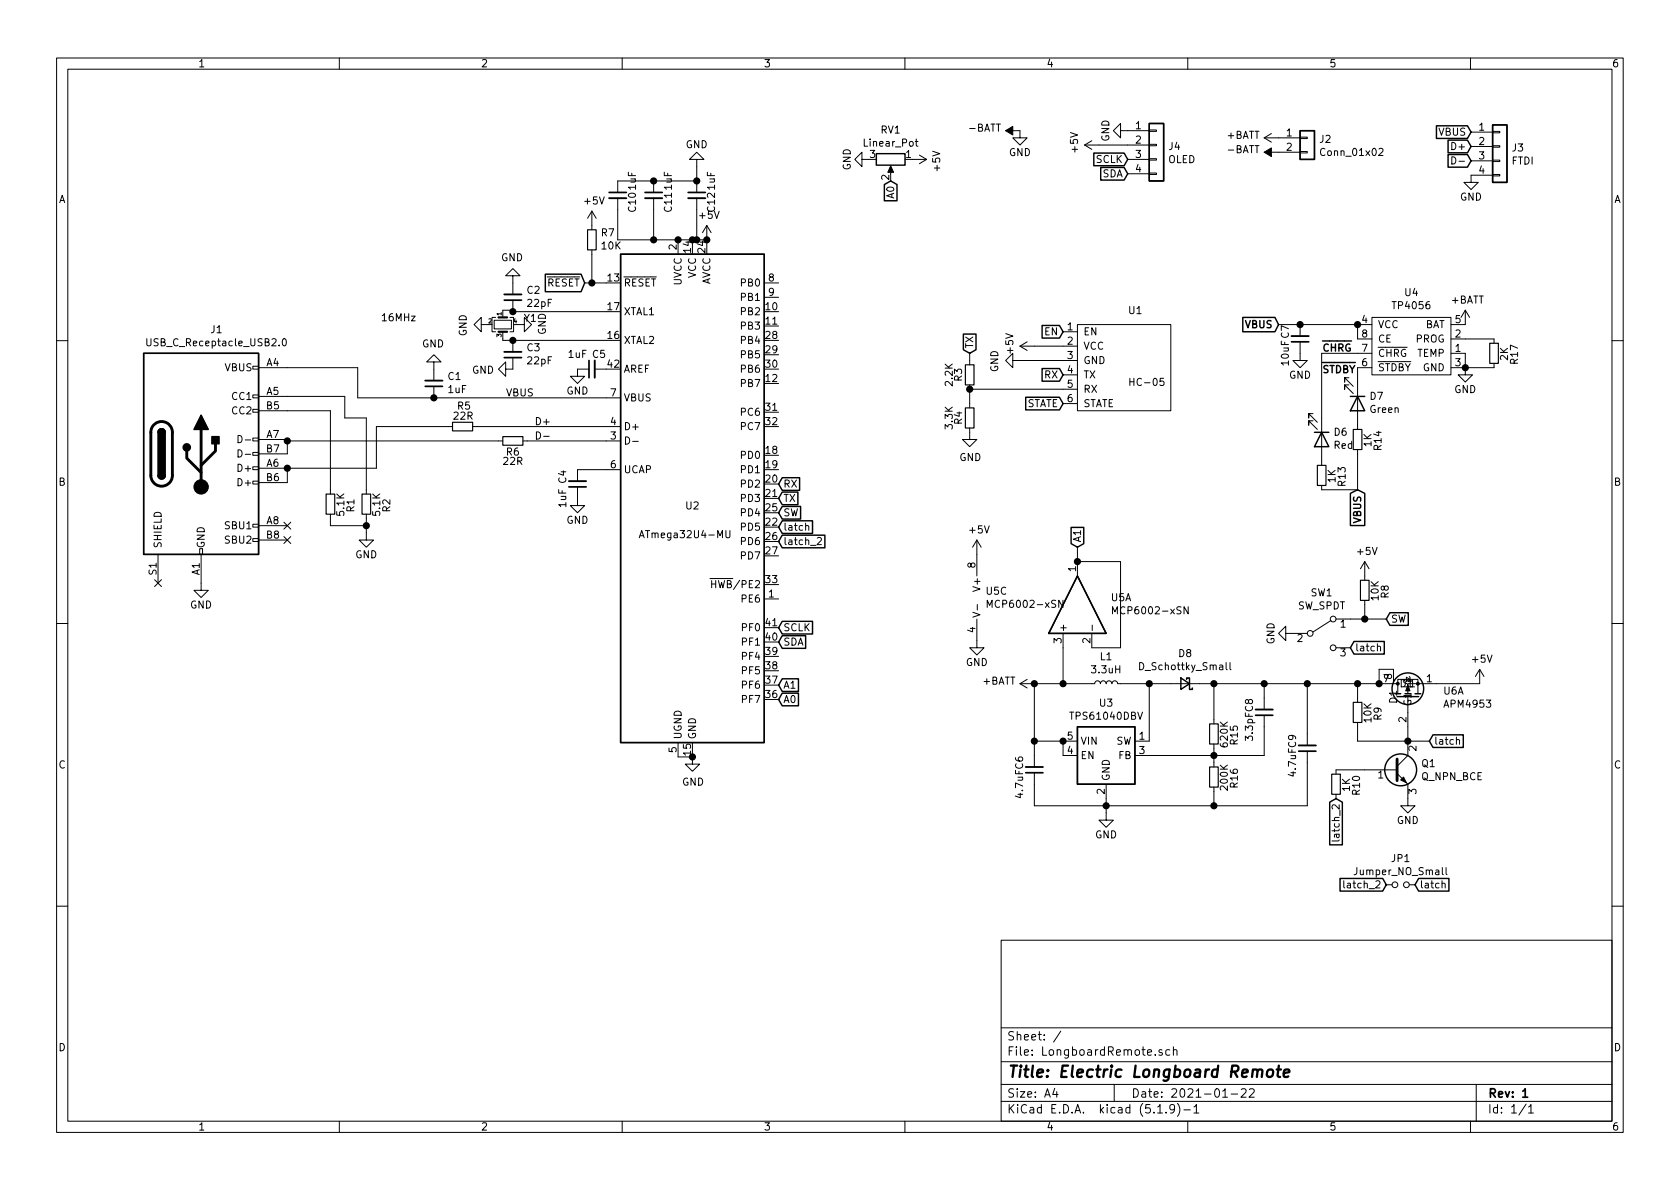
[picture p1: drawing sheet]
EESchema Schematic File Version 4
EELAYER 30 0
EELAYER END
$Descr A4 11693 8268
encoding utf-8
Sheet 1 1
Title "Electric Longboard Remote"
Date "2021-01-22"
Rev "1"
Comp ""
Comment1 ""
Comment2 ""
Comment3 ""
Comment4 ""
$EndDescr
$Comp
L MCU_Microchip_ATmega:ATmega32U4-MU U2
U 1 1
P 4820 3460
F 0 "U2" H 4820 3410 50  0000 C CNN
F 1 "ATmega32U4-MU" H 4770 3210 50  0000 C CNN
F 2 "Package_QFP:TQFP-44-1EP_10x10mm_P0.8mm_EP4.5x4.5mm" H 4820 3460 50  0001 C CIN
F 3 "http://ww1.microchip.com/downloads/en/DeviceDoc/Atmel-7766-8-bit-AVR-ATmega16U4-32U4_Datasheet.pdf" H 4820 3460 50  0001 C CNN
F 4 "C44854" H 4820 3460 50  0001 C CNN "LCSC"
	1    4820 3460
	1    0    0    -1  
$EndComp
Text GLabel 4070 1960 0    50   Input ~ 0
~RESET
Wire Wire Line
	3570 2360 4220 2360
Wire Wire Line
	3570 2160 4220 2160
$Comp
L Device:C_Small C3
U 1 1
P 3570 2460
F 0 "C3" H 3478 2414 50  0000 R CNN
F 1 "22pF" H 3478 2505 50  0000 R CNN
F 2 "Capacitor_SMD:C_0603_1608Metric" H 3570 2460 50  0001 C CNN
F 3 "~" H 3570 2460 50  0001 C CNN
F 4 "C1653" H 3570 2460 50  0001 C CNN "LCSC"
	1    3570 2460
	-1   0    0    1   
$EndComp
$Comp
L Device:C_Small C2
U 1 1
P 3570 2060
F 0 "C2" H 3478 2014 50  0000 R CNN
F 1 "22pF" H 3478 2105 50  0000 R CNN
F 2 "Capacitor_SMD:C_0603_1608Metric" H 3570 2060 50  0001 C CNN
F 3 "~" H 3570 2060 50  0001 C CNN
F 4 "C1653" H 3570 2060 50  0001 C CNN "LCSC"
	1    3570 2060
	-1   0    0    1   
$EndComp
$Comp
L power:GND #PWR0101
U 1 1
P 3570 2560
F 0 "#PWR0101" H 3570 2310 50  0001 C CNN
F 1 "GND" V 3575 2432 50  0000 R CNN
F 2 "" H 3570 2560 50  0001 C CNN
F 3 "" H 3570 2560 50  0001 C CNN
	1    3570 2560
	0    1    1    0   
$EndComp
$Comp
L power:GND #PWR0102
U 1 1
P 3570 1960
F 0 "#PWR0102" H 3570 1710 50  0001 C CNN
F 1 "GND" H 3575 1787 50  0000 C CNN
F 2 "" H 3570 1960 50  0001 C CNN
F 3 "" H 3570 1960 50  0001 C CNN
	1    3570 1960
	-1   0    0    1   
$EndComp
Wire Wire Line
	4220 1960 4120 1960
$Comp
L Device:R_Small R7
U 1 1
P 4120 1660
F 0 "R7" H 4061 1614 50  0000 R CNN
F 1 "10K" H 4061 1705 50  0000 R CNN
F 2 "Resistor_SMD:R_0603_1608Metric" H 4120 1660 50  0001 C CNN
F 3 "https://datasheet.lcsc.com/szlcsc/Uniroyal-Elec-0603WAF1002T5E_C25804.pdf" H 4120 1660 50  0001 C CNN
F 4 "C25804" H 4120 1660 50  0001 C CNN "LCSC"
	1    4120 1660
	-1   0    0    1   
$EndComp
Wire Wire Line
	4120 1760 4120 1960
Connection ~ 4120 1960
Wire Wire Line
	4120 1960 4070 1960
$Comp
L power:+5V #PWR0103
U 1 1
P 4120 1560
F 0 "#PWR0103" H 4120 1410 50  0001 C CNN
F 1 "+5V" H 4135 1733 50  0000 C CNN
F 2 "" H 4120 1560 50  0001 C CNN
F 3 "" H 4120 1560 50  0001 C CNN
	1    4120 1560
	1    0    0    -1  
$EndComp
$Comp
L power:+5V #PWR0104
U 1 1
P 4920 1660
F 0 "#PWR0104" H 4920 1510 50  0001 C CNN
F 1 "+5V" H 4935 1833 50  0000 C CNN
F 2 "" H 4920 1660 50  0001 C CNN
F 3 "" H 4920 1660 50  0001 C CNN
	1    4920 1660
	1    0    0    -1  
$EndComp
Wire Wire Line
	4720 1660 4820 1660
Connection ~ 4920 1660
Connection ~ 4820 1660
$Comp
L power:GND #PWR0105
U 1 1
P 4820 5260
F 0 "#PWR0105" H 4820 5010 50  0001 C CNN
F 1 "GND" H 4825 5087 50  0000 C CNN
F 2 "" H 4820 5260 50  0001 C CNN
F 3 "" H 4820 5260 50  0001 C CNN
	1    4820 5260
	1    0    0    -1  
$EndComp
Wire Wire Line
	4720 5260 4820 5260
Connection ~ 4820 5260
$Comp
L Device:C_Small C5
U 1 1
P 4120 2560
F 0 "C5" V 4220 2510 50  0000 C CNN
F 1 "1uF" V 4220 2660 50  0000 C CNN
F 2 "Capacitor_SMD:C_0603_1608Metric" H 4120 2560 50  0001 C CNN
F 3 "~" H 4120 2560 50  0001 C CNN
F 4 "C15849" H 4120 2560 50  0001 C CNN "LCSC"
	1    4120 2560
	0    -1   -1   0   
$EndComp
$Comp
L power:GND #PWR0106
U 1 1
P 4020 2560
F 0 "#PWR0106" H 4020 2310 50  0001 C CNN
F 1 "GND" H 4020 2410 50  0000 C CNN
F 2 "" H 4020 2560 50  0001 C CNN
F 3 "" H 4020 2560 50  0001 C CNN
	1    4020 2560
	1    0    0    -1  
$EndComp
$Comp
L Device:R_Small R5
U 1 1
P 3220 2960
F 0 "R5" V 3360 2950 50  0000 C CNN
F 1 "22R" V 3290 2955 50  0000 C CNN
F 2 "Resistor_SMD:R_0603_1608Metric" H 3220 2960 50  0001 C CNN
F 3 "https://datasheet.lcsc.com/szlcsc/Uniroyal-Elec-0603WAF220JT5E_C23345.pdf" H 3220 2960 50  0001 C CNN
F 4 "C23345" H 3220 2960 50  0001 C CNN "LCSC"
	1    3220 2960
	0    -1   -1   0   
$EndComp
$Comp
L Device:R_Small R6
U 1 1
P 3570 3060
F 0 "R6" V 3645 3060 50  0000 C CNN
F 1 "22R" V 3710 3060 50  0000 C CNN
F 2 "Resistor_SMD:R_0603_1608Metric" H 3570 3060 50  0001 C CNN
F 3 "https://datasheet.lcsc.com/szlcsc/Uniroyal-Elec-0603WAF220JT5E_C23345.pdf" H 3570 3060 50  0001 C CNN
F 4 "C23345" H 3570 3060 50  0001 C CNN "LCSC"
	1    3570 3060
	0    1    1    0   
$EndComp
Wire Wire Line
	3670 3060 4220 3060
Wire Wire Line
	3320 2960 4220 2960
$Comp
L Device:C_Small C4
U 1 1
P 4020 3360
F 0 "C4" V 4120 3310 50  0000 C CNN
F 1 "1uF" V 4120 3460 50  0000 C CNN
F 2 "Capacitor_SMD:C_0603_1608Metric" H 4020 3360 50  0001 C CNN
F 3 "~" H 4020 3360 50  0001 C CNN
F 4 "C15849" H 4020 3360 50  0001 C CNN "LCSC"
	1    4020 3360
	-1   0    0    1   
$EndComp
$Comp
L power:GND #PWR0107
U 1 1
P 4020 3460
F 0 "#PWR0107" H 4020 3210 50  0001 C CNN
F 1 "GND" H 4020 3310 50  0000 C CNN
F 2 "" H 4020 3460 50  0001 C CNN
F 3 "" H 4020 3460 50  0001 C CNN
	1    4020 3460
	1    0    0    -1  
$EndComp
Wire Wire Line
	4020 3260 4220 3260
$Comp
L Device:C_Small C1
U 1 1
P 3020 2660
F 0 "C1" H 2928 2614 50  0000 R CNN
F 1 "1uF" H 2928 2705 50  0000 R CNN
F 2 "Capacitor_SMD:C_0603_1608Metric" H 3020 2660 50  0001 C CNN
F 3 "~" H 3020 2660 50  0001 C CNN
F 4 "C15849" H 3020 2660 50  0001 C CNN "LCSC"
	1    3020 2660
	-1   0    0    1   
$EndComp
Connection ~ 3020 2760
Wire Wire Line
	3020 2760 4220 2760
$Comp
L power:GND #PWR0108
U 1 1
P 3020 2560
F 0 "#PWR0108" H 3020 2310 50  0001 C CNN
F 1 "GND" H 3025 2387 50  0000 C CNN
F 2 "" H 3020 2560 50  0001 C CNN
F 3 "" H 3020 2560 50  0001 C CNN
	1    3020 2560
	-1   0    0    1   
$EndComp
Text Label 3520 2760 0    50   ~ 0
VBUS
Text Label 3720 2960 0    50   ~ 0
D+
Text Label 3720 3060 0    50   ~ 0
D-
Text GLabel 10240 910  0    50   Input ~ 0
VBUS
Text GLabel 10240 1010 0    50   Input ~ 0
D+
Text GLabel 10240 1110 0    50   Input ~ 0
D-
$Comp
L power:GND #PWR0109
U 1 1
P 10240 1210
F 0 "#PWR0109" H 10240 960 50  0001 C CNN
F 1 "GND" H 10240 1060 50  0000 C CNN
F 2 "" H 10240 1210 50  0001 C CNN
F 3 "" H 10240 1210 50  0001 C CNN
	1    10240 1210
	1    0    0    -1  
$EndComp
$Comp
L Connector_Generic:Conn_01x04 J3
U 1 1
P 10440 1010
F 0 "J3" H 10520 1002 50  0000 L CNN
F 1 "FTDI" H 10520 911 50  0000 L CNN
F 2 "Connector_PinHeader_2.54mm:PinHeader_1x04_P2.54mm_Vertical" H 10440 1010 50  0001 C CNN
F 3 "~" H 10440 1010 50  0001 C CNN
F 4 "~" H 10440 1010 50  0001 C CNN "LCSC"
	1    10440 1010
	1    0    0    -1  
$EndComp
$Comp
L power:+BATT #PWR0110
U 1 1
P 8900 950
F 0 "#PWR0110" H 8900 800 50  0001 C CNN
F 1 "+BATT" V 8915 1077 50  0000 L CNN
F 2 "" H 8900 950 50  0001 C CNN
F 3 "" H 8900 950 50  0001 C CNN
	1    8900 950 
	0    -1   -1   0   
$EndComp
$Comp
L power:-BATT #PWR0111
U 1 1
P 8900 1050
F 0 "#PWR0111" H 8900 900 50  0001 C CNN
F 1 "-BATT" V 8915 1177 50  0000 L CNN
F 2 "" H 8900 1050 50  0001 C CNN
F 3 "" H 8900 1050 50  0001 C CNN
	1    8900 1050
	0    -1   -1   0   
$EndComp
$Comp
L Connector_Generic:Conn_01x02 J2
U 1 1
P 9100 950
F 0 "J2" H 9180 942 50  0000 L CNN
F 1 "Conn_01x02" H 9180 851 50  0000 L CNN
F 2 "Connector_PinHeader_2.54mm:PinHeader_1x02_P2.54mm_Vertical" H 9100 950 50  0001 C CNN
F 3 "~" H 9100 950 50  0001 C CNN
F 4 "~" H 9100 950 50  0001 C CNN "LCSC"
	1    9100 950 
	1    0    0    -1  
$EndComp
$Comp
L LongboardRemote:TP4056 U4
U 1 1
P 9650 2550
F 0 "U4" H 9825 3075 50  0000 C CNN
F 1 "TP4056" H 9825 2984 50  0000 C CNN
F 2 "Package_SO:SOP-8_3.9x4.9mm_P1.27mm" H 9650 2550 50  0001 C CNN
F 3 "" H 9650 2550 50  0001 C CNN
F 4 "C16581" H 9650 2550 50  0001 C CNN "LCSC"
	1    9650 2550
	1    0    0    -1  
$EndComp
Wire Wire Line
	9450 2250 9450 2350
Text GLabel 8900 2250 0    50   Input ~ 10
VBUS
Connection ~ 9450 2250
Wire Wire Line
	8900 2250 9050 2250
$Comp
L Device:C_Small C7
U 1 1
P 9050 2350
F 0 "C7" V 9150 2300 50  0000 C CNN
F 1 "10uF" V 9150 2450 50  0000 C CNN
F 2 "Capacitor_SMD:C_0603_1608Metric" H 9050 2350 50  0001 C CNN
F 3 "~" H 9050 2350 50  0001 C CNN
F 4 "C19702" H 9050 2350 50  0001 C CNN "LCSC"
	1    9050 2350
	-1   0    0    1   
$EndComp
Connection ~ 9050 2250
Wire Wire Line
	9050 2250 9450 2250
$Comp
L power:GND #PWR0112
U 1 1
P 9050 2450
F 0 "#PWR0112" H 9050 2200 50  0001 C CNN
F 1 "GND" H 9050 2300 50  0000 C CNN
F 2 "" H 9050 2450 50  0001 C CNN
F 3 "" H 9050 2450 50  0001 C CNN
	1    9050 2450
	1    0    0    -1  
$EndComp
$Comp
L Device:LED D7
U 1 1
P 9450 2800
F 0 "D7" V 9397 2880 50  0000 L CNN
F 1 "Green" V 9488 2880 50  0000 L CNN
F 2 "LED_SMD:LED_0603_1608Metric" H 9450 2800 50  0001 C CNN
F 3 "~" H 9450 2800 50  0001 C CNN
F 4 "C72043" H 9450 2800 50  0001 C CNN "LCSC"
	1    9450 2800
	0    1    1    0   
$EndComp
$Comp
L Device:LED D6
U 1 1
P 9200 3050
F 0 "D6" V 9147 3130 50  0000 L CNN
F 1 "Red" V 9238 3130 50  0000 L CNN
F 2 "LED_SMD:LED_0603_1608Metric" H 9200 3050 50  0001 C CNN
F 3 "~" H 9200 3050 50  0001 C CNN
F 4 "C2286" H 9200 3050 50  0001 C CNN "LCSC"
	1    9200 3050
	0    1    1    0   
$EndComp
Wire Wire Line
	9450 2650 9450 2550
Wire Wire Line
	9200 2900 9200 2450
Wire Wire Line
	9200 2450 9450 2450
$Comp
L Device:R_Small R13
U 1 1
P 9200 3300
F 0 "R13" V 9340 3290 50  0000 C CNN
F 1 "1K" V 9270 3295 50  0000 C CNN
F 2 "Resistor_SMD:R_0603_1608Metric" H 9200 3300 50  0001 C CNN
F 3 "https://datasheet.lcsc.com/szlcsc/Uniroyal-Elec-0603WAF1001T5E_C21190.pdf" H 9200 3300 50  0001 C CNN
F 4 "C21190" H 9200 3300 50  0001 C CNN "LCSC"
	1    9200 3300
	1    0    0    -1  
$EndComp
$Comp
L Device:R_Small R14
U 1 1
P 9450 3050
F 0 "R14" V 9590 3040 50  0000 C CNN
F 1 "1K" V 9520 3045 50  0000 C CNN
F 2 "Resistor_SMD:R_0603_1608Metric" H 9450 3050 50  0001 C CNN
F 3 "https://datasheet.lcsc.com/szlcsc/Uniroyal-Elec-0603WAF1001T5E_C21190.pdf" H 9450 3050 50  0001 C CNN
F 4 "C21190" H 9450 3050 50  0001 C CNN "LCSC"
	1    9450 3050
	1    0    0    -1  
$EndComp
Wire Wire Line
	9450 3150 9450 3400
Wire Wire Line
	9450 3400 9200 3400
Text GLabel 9450 3400 3    50   Input ~ 10
VBUS
$Comp
L power:GND #PWR0113
U 1 1
P 10200 2550
F 0 "#PWR0113" H 10200 2300 50  0001 C CNN
F 1 "GND" H 10200 2400 50  0000 C CNN
F 2 "" H 10200 2550 50  0001 C CNN
F 3 "" H 10200 2550 50  0001 C CNN
	1    10200 2550
	1    0    0    -1  
$EndComp
Wire Wire Line
	10200 2450 10200 2550
Connection ~ 10200 2550
$Comp
L Device:R_Small R17
U 1 1
P 10400 2450
F 0 "R17" V 10540 2440 50  0000 C CNN
F 1 "2K" V 10470 2445 50  0000 C CNN
F 2 "Resistor_SMD:R_0603_1608Metric" H 10400 2450 50  0001 C CNN
F 3 "https://datasheet.lcsc.com/szlcsc/Uniroyal-Elec-0603WAF2001T5E_C22975.pdf" H 10400 2450 50  0001 C CNN
F 4 "C22975" H 10400 2450 50  0001 C CNN "LCSC"
	1    10400 2450
	1    0    0    -1  
$EndComp
Wire Wire Line
	10200 2350 10400 2350
Wire Wire Line
	10200 2550 10400 2550
$Comp
L power:+BATT #PWR0114
U 1 1
P 10200 2250
F 0 "#PWR0114" H 10200 2100 50  0001 C CNN
F 1 "+BATT" H 10215 2423 50  0000 C CNN
F 2 "" H 10200 2250 50  0001 C CNN
F 3 "" H 10200 2250 50  0001 C CNN
	1    10200 2250
	1    0    0    -1  
$EndComp
$Comp
L Regulator_Switching:TPS61040DBV U3
U 1 1
P 7700 5250
F 0 "U3" H 7700 5617 50  0000 C CNN
F 1 "TPS61040DBV" H 7700 5526 50  0000 C CNN
F 2 "Package_TO_SOT_SMD:SOT-23-5" H 7800 5000 50  0001 L CIN
F 3 "http://www.ti.com/lit/ds/symlink/tps61040.pdf" H 7500 5550 50  0001 C CNN
F 4 "C7722" H 7700 5250 50  0001 C CNN "LCSC"
	1    7700 5250
	1    0    0    -1  
$EndComp
Wire Wire Line
	7400 5150 7400 5250
$Comp
L power:GND #PWR0115
U 1 1
P 7700 5650
F 0 "#PWR0115" H 7700 5400 50  0001 C CNN
F 1 "GND" H 7700 5500 50  0000 C CNN
F 2 "" H 7700 5650 50  0001 C CNN
F 3 "" H 7700 5650 50  0001 C CNN
	1    7700 5650
	1    0    0    -1  
$EndComp
Wire Wire Line
	7700 5550 7700 5600
Connection ~ 7400 5150
$Comp
L Device:C_Small C6
U 1 1
P 7200 5350
F 0 "C6" V 7300 5300 50  0000 C CNN
F 1 "4.7uF" V 7300 5450 50  0000 C CNN
F 2 "Capacitor_SMD:C_0603_1608Metric" H 7200 5350 50  0001 C CNN
F 3 "~" H 7200 5350 50  0001 C CNN
F 4 "C19666" H 7200 5350 50  0001 C CNN "LCSC"
	1    7200 5350
	-1   0    0    1   
$EndComp
Wire Wire Line
	7200 5250 7200 5150
Connection ~ 7200 5150
Wire Wire Line
	7200 5150 7400 5150
Wire Wire Line
	7200 5450 7200 5600
Wire Wire Line
	7200 5600 7700 5600
Connection ~ 7700 5600
Wire Wire Line
	7700 5600 7700 5650
$Comp
L Device:L_Small L1
U 1 1
P 7700 4750
F 0 "L1" V 7885 4750 50  0000 C CNN
F 1 "3.3uH" V 7794 4750 50  0000 C CNN
F 2 "Inductor_SMD:L_0805_2012Metric" H 7700 4750 50  0001 C CNN
F 3 "~" H 7700 4750 50  0001 C CNN
F 4 "C51725" H 7700 4750 50  0001 C CNN "LCSC"
	1    7700 4750
	0    -1   -1   0   
$EndComp
Wire Wire Line
	7200 5150 7200 4750
Wire Wire Line
	7200 4750 7400 4750
Wire Wire Line
	7800 4750 8000 4750
Wire Wire Line
	8000 4750 8000 5150
$Comp
L Device:R_Small R15
U 1 1
P 8450 5100
F 0 "R15" V 8590 5090 50  0000 C CNN
F 1 "620K" V 8520 5095 50  0000 C CNN
F 2 "Resistor_SMD:R_0603_1608Metric" H 8450 5100 50  0001 C CNN
F 3 "https://datasheet.lcsc.com/szlcsc/Uniroyal-Elec-0603WAF6203T5E_C23219.pdf" H 8450 5100 50  0001 C CNN
F 4 "C23219" H 8450 5100 50  0001 C CNN "LCSC"
	1    8450 5100
	1    0    0    -1  
$EndComp
$Comp
L Device:R_Small R16
U 1 1
P 8450 5400
F 0 "R16" V 8590 5390 50  0000 C CNN
F 1 "200K" V 8520 5395 50  0000 C CNN
F 2 "Resistor_SMD:R_0603_1608Metric" H 8450 5400 50  0001 C CNN
F 3 "https://datasheet.lcsc.com/szlcsc/Uniroyal-Elec-0603WAF2003T5E_C25811.pdf" H 8450 5400 50  0001 C CNN
F 4 "C25811" H 8450 5400 50  0001 C CNN "LCSC"
	1    8450 5400
	1    0    0    -1  
$EndComp
$Comp
L Device:D_Schottky_Small D8
U 1 1
P 8250 4750
F 0 "D8" H 8250 4543 50  0000 C CNN
F 1 "D_Schottky_Small" H 8250 4634 50  0000 C CNN
F 2 "Diode_SMD:D_SOD-123" V 8250 4750 50  0001 C CNN
F 3 "~" V 8250 4750 50  0001 C CNN
F 4 "C8598" H 8250 4750 50  0001 C CNN "LCSC"
	1    8250 4750
	-1   0    0    1   
$EndComp
Wire Wire Line
	8000 4750 8150 4750
Connection ~ 8000 4750
Wire Wire Line
	8350 4750 8450 4750
Wire Wire Line
	8450 4750 8450 5000
Wire Wire Line
	8450 5200 8450 5250
Wire Wire Line
	8450 5500 8450 5600
Wire Wire Line
	8450 5600 7700 5600
Wire Wire Line
	8450 5250 8000 5250
Connection ~ 8450 5250
Wire Wire Line
	8450 5250 8450 5300
$Comp
L Device:C_Small C8
U 1 1
P 8800 4950
F 0 "C8" V 8900 4900 50  0000 C CNN
F 1 "3.3pF" V 8900 5050 50  0000 C CNN
F 2 "Capacitor_SMD:C_0402_1005Metric" H 8800 4950 50  0001 C CNN
F 3 "~" H 8800 4950 50  0001 C CNN
F 4 "C1565" H 8800 4950 50  0001 C CNN "LCSC"
	1    8800 4950
	-1   0    0    1   
$EndComp
Wire Wire Line
	8450 4750 8800 4750
Wire Wire Line
	8800 4750 8800 4850
Connection ~ 8450 4750
Wire Wire Line
	8800 5050 8800 5250
Wire Wire Line
	8800 5250 8450 5250
$Comp
L Device:C_Small C9
U 1 1
P 9100 5200
F 0 "C9" V 9200 5150 50  0000 C CNN
F 1 "4.7uF" V 9200 5300 50  0000 C CNN
F 2 "Capacitor_SMD:C_0603_1608Metric" H 9100 5200 50  0001 C CNN
F 3 "~" H 9100 5200 50  0001 C CNN
F 4 "C19666" H 9100 5200 50  0001 C CNN "LCSC"
	1    9100 5200
	-1   0    0    1   
$EndComp
Wire Wire Line
	8450 5600 9100 5600
Wire Wire Line
	9100 5600 9100 5300
Connection ~ 8450 5600
Wire Wire Line
	9100 5100 9100 4750
Wire Wire Line
	9100 4750 8800 4750
Connection ~ 8800 4750
$Comp
L power:+5V #PWR0116
U 1 1
P 10300 4750
F 0 "#PWR0116" H 10300 4600 50  0001 C CNN
F 1 "+5V" H 10315 4923 50  0000 C CNN
F 2 "" H 10300 4750 50  0001 C CNN
F 3 "" H 10300 4750 50  0001 C CNN
	1    10300 4750
	1    0    0    -1  
$EndComp
Text Label 9200 2450 0    50   ~ 10
~CHRG
Text Label 9200 2600 0    50   ~ 10
~STDBY
$Comp
L power:+BATT #PWR0117
U 1 1
P 7200 4750
F 0 "#PWR0117" H 7200 4600 50  0001 C CNN
F 1 "+BATT" V 7215 4877 50  0000 L CNN
F 2 "" H 7200 4750 50  0001 C CNN
F 3 "" H 7200 4750 50  0001 C CNN
	1    7200 4750
	0    -1   -1   0   
$EndComp
Connection ~ 7200 4750
$Comp
L power:-BATT #PWR0118
U 1 1
P 7100 900
F 0 "#PWR0118" H 7100 750 50  0001 C CNN
F 1 "-BATT" V 7115 1027 50  0000 L CNN
F 2 "" H 7100 900 50  0001 C CNN
F 3 "" H 7100 900 50  0001 C CNN
	1    7100 900 
	0    -1   -1   0   
$EndComp
$Comp
L power:GND #PWR0119
U 1 1
P 7100 900
F 0 "#PWR0119" H 7100 650 50  0001 C CNN
F 1 "GND" H 7100 750 50  0000 C CNN
F 2 "" H 7100 900 50  0001 C CNN
F 3 "" H 7100 900 50  0001 C CNN
	1    7100 900 
	1    0    0    -1  
$EndComp
$Comp
L LongboardRemote:HC-05 U1
U 1 1
P 7700 2500
F 0 "U1" H 7850 2850 50  0000 L CNN
F 1 "HC-05" H 7850 2350 50  0000 L CNN
F 2 "LongboardRemote:HC-05" H 7700 2500 50  0001 C CNN
F 3 "" H 7700 2500 50  0001 C CNN
F 4 "~" H 7700 2500 50  0001 C CNN "LCSC"
	1    7700 2500
	1    0    0    -1  
$EndComp
Text GLabel 7400 2300 0    50   Input ~ 0
EN
$Comp
L power:+5V #PWR0120
U 1 1
P 7200 2400
F 0 "#PWR0120" H 7200 2250 50  0001 C CNN
F 1 "+5V" H 7215 2573 50  0000 C CNN
F 2 "" H 7200 2400 50  0001 C CNN
F 3 "" H 7200 2400 50  0001 C CNN
	1    7200 2400
	0    -1   -1   0   
$EndComp
$Comp
L power:GND #PWR0121
U 1 1
P 7100 2500
F 0 "#PWR0121" H 7100 2250 50  0001 C CNN
F 1 "GND" H 7105 2327 50  0000 C CNN
F 2 "" H 7100 2500 50  0001 C CNN
F 3 "" H 7100 2500 50  0001 C CNN
	1    7100 2500
	0    1    1    0   
$EndComp
Text GLabel 7400 2600 0    50   Input ~ 0
RX
Text GLabel 6750 2450 1    50   Input ~ 0
TX
Text GLabel 7400 2800 0    50   Input ~ 0
STATE
Wire Wire Line
	7200 2400 7400 2400
Wire Wire Line
	7100 2500 7400 2500
$Comp
L Device:R_Small R3
U 1 1
P 6750 2600
F 0 "R3" V 6825 2600 50  0000 C CNN
F 1 "2.2K" V 6890 2600 50  0000 C CNN
F 2 "Resistor_SMD:R_0603_1608Metric" H 6750 2600 50  0001 C CNN
F 3 "https://datasheet.lcsc.com/szlcsc/Uniroyal-Elec-0603WAF2201T5E_C4190.pdf" H 6750 2600 50  0001 C CNN
F 4 "C4190" H 6750 2600 50  0001 C CNN "LCSC"
	1    6750 2600
	-1   0    0    1   
$EndComp
$Comp
L Device:R_Small R4
U 1 1
P 6750 2900
F 0 "R4" V 6825 2900 50  0000 C CNN
F 1 "3.3K" V 6890 2900 50  0000 C CNN
F 2 "Resistor_SMD:R_0603_1608Metric" H 6750 2900 50  0001 C CNN
F 3 "https://datasheet.lcsc.com/szlcsc/Uniroyal-Elec-0603WAF3301T5E_C22978.pdf" H 6750 2900 50  0001 C CNN
F 4 "C22978" H 6750 2900 50  0001 C CNN "LCSC"
	1    6750 2900
	-1   0    0    1   
$EndComp
$Comp
L power:GND #PWR0122
U 1 1
P 6750 3000
F 0 "#PWR0122" H 6750 2750 50  0001 C CNN
F 1 "GND" H 6755 2827 50  0000 C CNN
F 2 "" H 6750 3000 50  0001 C CNN
F 3 "" H 6750 3000 50  0001 C CNN
	1    6750 3000
	1    0    0    -1  
$EndComp
Wire Wire Line
	7400 2700 6750 2700
Wire Wire Line
	6750 2800 6750 2700
Connection ~ 6750 2700
Wire Wire Line
	6750 2450 6750 2500
Text GLabel 5420 3460 2    50   Input ~ 0
TX
Text GLabel 5420 3360 2    50   Input ~ 0
RX
$Comp
L Connector:USB_C_Receptacle_USB2.0 J1
U 1 1
P 1400 3150
F 0 "J1" H 1507 4017 50  0000 C CNN
F 1 "USB_C_Receptacle_USB2.0" H 1507 3926 50  0000 C CNN
F 2 "Connector_USB:USB_C_Receptacle_Palconn_UTC16-G" H 1550 3150 50  0001 C CNN
F 3 "https://www.usb.org/sites/default/files/documents/usb_type-c.zip" H 1550 3150 50  0001 C CNN
F 4 "C165948" H 1400 3150 50  0001 C CNN "LCSC"
	1    1400 3150
	1    0    0    -1  
$EndComp
Wire Wire Line
	2490 2760 2490 2550
Wire Wire Line
	2490 2550 2000 2550
Wire Wire Line
	2490 2760 3020 2760
Wire Wire Line
	2000 3050 2000 3060
Wire Wire Line
	2000 3060 3470 3060
Wire Wire Line
	2000 3150 2000 3060
Connection ~ 2000 3060
Wire Wire Line
	2000 3350 2000 3250
Wire Wire Line
	2000 3250 2620 3250
Wire Wire Line
	2620 3250 2620 2960
Wire Wire Line
	2620 2960 3120 2960
Connection ~ 2000 3250
NoConn ~ 2000 3750
NoConn ~ 2000 3650
$Comp
L power:GND #PWR0128
U 1 1
P 1400 4050
F 0 "#PWR0128" H 1400 3800 50  0001 C CNN
F 1 "GND" H 1400 3900 50  0000 C CNN
F 2 "" H 1400 4050 50  0001 C CNN
F 3 "" H 1400 4050 50  0001 C CNN
	1    1400 4050
	1    0    0    -1  
$EndComp
NoConn ~ 1100 4050
$Comp
L Device:R_Small R1
U 1 1
P 2300 3500
F 0 "R1" V 2440 3490 50  0000 C CNN
F 1 "5.1K" V 2370 3495 50  0000 C CNN
F 2 "Resistor_SMD:R_0603_1608Metric" H 2300 3500 50  0001 C CNN
F 3 "https://datasheet.lcsc.com/szlcsc/Uniroyal-Elec-0603WAF5101T5E_C23186.pdf" H 2300 3500 50  0001 C CNN
F 4 "C23186" H 2300 3500 50  0001 C CNN "LCSC"
	1    2300 3500
	1    0    0    -1  
$EndComp
$Comp
L Device:R_Small R2
U 1 1
P 2550 3500
F 0 "R2" V 2690 3490 50  0000 C CNN
F 1 "5.1K" V 2620 3495 50  0000 C CNN
F 2 "Resistor_SMD:R_0603_1608Metric" H 2550 3500 50  0001 C CNN
F 3 "https://datasheet.lcsc.com/szlcsc/Uniroyal-Elec-0603WAF5101T5E_C23186.pdf" H 2550 3500 50  0001 C CNN
F 4 "C23186" H 2550 3500 50  0001 C CNN "LCSC"
	1    2550 3500
	1    0    0    -1  
$EndComp
Wire Wire Line
	2000 2850 2300 2850
Wire Wire Line
	2300 2850 2300 3400
Wire Wire Line
	2000 2750 2400 2750
Wire Wire Line
	2400 2750 2400 2900
Wire Wire Line
	2400 2900 2550 2900
Wire Wire Line
	2550 2900 2550 3400
$Comp
L power:GND #PWR0129
U 1 1
P 2550 3700
F 0 "#PWR0129" H 2550 3450 50  0001 C CNN
F 1 "GND" H 2550 3550 50  0000 C CNN
F 2 "" H 2550 3700 50  0001 C CNN
F 3 "" H 2550 3700 50  0001 C CNN
	1    2550 3700
	1    0    0    -1  
$EndComp
Wire Wire Line
	2550 3600 2550 3650
Wire Wire Line
	2550 3650 2300 3650
Wire Wire Line
	2300 3650 2300 3600
Connection ~ 2550 3650
Wire Wire Line
	2550 3650 2550 3700
Text GLabel 5420 4860 2    50   Input ~ 0
A0
Text GLabel 5420 3560 2    50   Input ~ 0
SW
Text GLabel 5420 4760 2    50   Input ~ 0
A1
Text GLabel 7500 3800 1    50   Input ~ 0
A1
Text GLabel 5420 4360 2    50   Input ~ 0
SCLK
Text GLabel 5420 4460 2    50   Input ~ 0
SDA
$Comp
L Connector_Generic:Conn_01x04 J4
U 1 1
P 8050 1000
F 0 "J4" H 8130 992 50  0000 L CNN
F 1 "OLED" H 8130 901 50  0000 L CNN
F 2 "LongboardRemote:OLED" H 8050 1000 50  0001 C CNN
F 3 "~" H 8050 1000 50  0001 C CNN
F 4 "~" H 8050 1000 50  0001 C CNN "LCSC"
	1    8050 1000
	1    0    0    -1  
$EndComp
$Comp
L power:GND #PWR0127
U 1 1
P 7850 900
F 0 "#PWR0127" H 7850 650 50  0001 C CNN
F 1 "GND" H 7850 750 50  0000 C CNN
F 2 "" H 7850 900 50  0001 C CNN
F 3 "" H 7850 900 50  0001 C CNN
	1    7850 900 
	0    1    1    0   
$EndComp
$Comp
L power:+5V #PWR0130
U 1 1
P 7650 1000
F 0 "#PWR0130" H 7650 850 50  0001 C CNN
F 1 "+5V" H 7665 1173 50  0000 C CNN
F 2 "" H 7650 1000 50  0001 C CNN
F 3 "" H 7650 1000 50  0001 C CNN
	1    7650 1000
	0    -1   -1   0   
$EndComp
Wire Wire Line
	7650 1000 7850 1000
Text GLabel 7850 1100 0    50   Input ~ 0
SCLK
Text GLabel 7850 1200 0    50   Input ~ 0
SDA
$Comp
L MAD_Board:APM4953 U6
U 1 1
P 9800 4750
F 0 "U6" V 9746 4506 50  0000 R CNN
F 1 "APM4953" V 9655 4506 50  0000 R CNN
F 2 "Package_SO:SOP-8_3.9x4.9mm_P1.27mm" H 10500 4500 50  0001 C CNN
F 3 "" H 10500 4500 50  0001 C CNN
F 4 "C20897" H 9800 4750 50  0001 C CNN "LCSC"
	1    9800 4750
	0    -1   -1   0   
$EndComp
Wire Wire Line
	10000 4750 10300 4750
Wire Wire Line
	9600 4750 9450 4750
Connection ~ 9100 4750
Text GLabel 9950 5150 2    50   Input ~ 0
latch
Wire Wire Line
	9800 5050 9800 5150
Wire Wire Line
	9800 5150 9950 5150
Wire Wire Line
	9700 4650 9600 4650
Wire Wire Line
	9600 4650 9600 4750
Connection ~ 9600 4750
$Comp
L Device:R_Small R9
U 1 1
P 9450 4950
F 0 "R9" V 9590 4940 50  0000 C CNN
F 1 "10K" V 9520 4945 50  0000 C CNN
F 2 "Resistor_SMD:R_0603_1608Metric" H 9450 4950 50  0001 C CNN
F 3 "https://datasheet.lcsc.com/szlcsc/Uniroyal-Elec-0603WAF1003T5E_C25803.pdf" H 9450 4950 50  0001 C CNN
F 4 "C25803" H 9450 4950 50  0001 C CNN "LCSC"
	1    9450 4950
	1    0    0    -1  
$EndComp
Wire Wire Line
	9450 5050 9450 5150
Wire Wire Line
	9450 5150 9800 5150
Connection ~ 9800 5150
Wire Wire Line
	9450 4850 9450 4750
Connection ~ 9450 4750
Wire Wire Line
	9450 4750 9100 4750
Text GLabel 5420 3660 2    50   Input ~ 0
latch
$Comp
L Device:Q_NPN_BCE Q1
U 1 1
P 9700 5350
F 0 "Q1" H 9891 5396 50  0000 L CNN
F 1 "Q_NPN_BCE" H 9891 5305 50  0000 L CNN
F 2 "Package_TO_SOT_SMD:SOT-23" H 9900 5450 50  0001 C CNN
F 3 "~" H 9700 5350 50  0001 C CNN
F 4 "C2146" H 9700 5350 50  0001 C CNN "LCSC"
	1    9700 5350
	1    0    0    -1  
$EndComp
$Comp
L power:GND #PWR0131
U 1 1
P 9800 5550
F 0 "#PWR0131" H 9800 5300 50  0001 C CNN
F 1 "GND" H 9800 5400 50  0000 C CNN
F 2 "" H 9800 5550 50  0001 C CNN
F 3 "" H 9800 5550 50  0001 C CNN
	1    9800 5550
	1    0    0    -1  
$EndComp
Text GLabel 9300 5550 3    50   Input ~ 0
latch_2
Text GLabel 5420 3760 2    50   Input ~ 0
latch_2
$Comp
L Device:C_Small C11
U 1 1
P 4550 1350
F 0 "C11" V 4650 1300 50  0000 C CNN
F 1 "1uF" V 4650 1450 50  0000 C CNN
F 2 "Capacitor_SMD:C_0603_1608Metric" H 4550 1350 50  0001 C CNN
F 3 "~" H 4550 1350 50  0001 C CNN
F 4 "C15849" H 4550 1350 50  0001 C CNN "LCSC"
	1    4550 1350
	1    0    0    -1  
$EndComp
$Comp
L Device:C_Small C12
U 1 1
P 4850 1350
F 0 "C12" V 4950 1300 50  0000 C CNN
F 1 "1uF" V 4950 1450 50  0000 C CNN
F 2 "Capacitor_SMD:C_0603_1608Metric" H 4850 1350 50  0001 C CNN
F 3 "~" H 4850 1350 50  0001 C CNN
F 4 "C15849" H 4850 1350 50  0001 C CNN "LCSC"
	1    4850 1350
	1    0    0    -1  
$EndComp
$Comp
L Device:C_Small C10
U 1 1
P 4300 1350
F 0 "C10" V 4400 1300 50  0000 C CNN
F 1 "1uF" V 4400 1450 50  0000 C CNN
F 2 "Capacitor_SMD:C_0603_1608Metric" H 4300 1350 50  0001 C CNN
F 3 "~" H 4300 1350 50  0001 C CNN
F 4 "C15849" H 4300 1350 50  0001 C CNN "LCSC"
	1    4300 1350
	1    0    0    -1  
$EndComp
Wire Wire Line
	4300 1450 4300 1660
Wire Wire Line
	4300 1660 4550 1660
Connection ~ 4720 1660
Wire Wire Line
	4550 1450 4550 1660
Connection ~ 4550 1660
Wire Wire Line
	4550 1660 4720 1660
Wire Wire Line
	4820 1660 4850 1660
Wire Wire Line
	4850 1450 4850 1660
Connection ~ 4850 1660
Wire Wire Line
	4850 1660 4920 1660
$Comp
L power:GND #PWR0132
U 1 1
P 4850 1150
F 0 "#PWR0132" H 4850 900 50  0001 C CNN
F 1 "GND" H 4850 1000 50  0000 C CNN
F 2 "" H 4850 1150 50  0001 C CNN
F 3 "" H 4850 1150 50  0001 C CNN
	1    4850 1150
	-1   0    0    1   
$EndComp
Wire Wire Line
	4850 1150 4850 1250
Wire Wire Line
	4850 1250 4550 1250
Connection ~ 4850 1250
Connection ~ 4550 1250
Wire Wire Line
	4550 1250 4300 1250
$Comp
L Device:R_Small R10
U 1 1
P 9300 5450
F 0 "R10" V 9440 5440 50  0000 C CNN
F 1 "1K" V 9370 5445 50  0000 C CNN
F 2 "Resistor_SMD:R_0603_1608Metric" H 9300 5450 50  0001 C CNN
F 3 "https://datasheet.lcsc.com/szlcsc/Uniroyal-Elec-0603WAF1003T5E_C25803.pdf" H 9300 5450 50  0001 C CNN
F 4 "C25803" H 9300 5450 50  0001 C CNN "LCSC"
	1    9300 5450
	1    0    0    -1  
$EndComp
Wire Wire Line
	9500 5350 9300 5350
$Comp
L Device:Jumper_NO_Small JP1
U 1 1
P 9750 6150
F 0 "JP1" H 9750 6335 50  0000 C CNN
F 1 "Jumper_NO_Small" H 9750 6244 50  0000 C CNN
F 2 "Jumper:SolderJumper-2_P1.3mm_Open_Pad1.0x1.5mm" H 9750 6150 50  0001 C CNN
F 3 "~" H 9750 6150 50  0001 C CNN
F 4 "~" H 9750 6150 50  0001 C CNN "LCSC"
	1    9750 6150
	1    0    0    -1  
$EndComp
Text GLabel 9650 6150 0    50   Input ~ 0
latch_2
Text GLabel 9850 6150 2    50   Input ~ 0
latch
$Comp
L Device:R_POT RV1
U 1 1
P 6200 1100
F 0 "RV1" V 5993 1100 50  0000 C CNN
F 1 "Linear_Pot" V 6084 1100 50  0000 C CNN
F 2 "LongboardRemote:SlidePot" H 6200 1100 50  0001 C CNN
F 3 "~" H 6200 1100 50  0001 C CNN
F 4 "~" H 6200 1100 50  0001 C CNN "LCSC"
	1    6200 1100
	0    1    1    0   
$EndComp
$Comp
L power:+5V #PWR0123
U 1 1
P 6350 1100
F 0 "#PWR0123" H 6350 950 50  0001 C CNN
F 1 "+5V" H 6365 1273 50  0000 C CNN
F 2 "" H 6350 1100 50  0001 C CNN
F 3 "" H 6350 1100 50  0001 C CNN
	1    6350 1100
	0    1    1    0   
$EndComp
$Comp
L power:GND #PWR0124
U 1 1
P 6050 1100
F 0 "#PWR0124" H 6050 850 50  0001 C CNN
F 1 "GND" H 6050 950 50  0000 C CNN
F 2 "" H 6050 1100 50  0001 C CNN
F 3 "" H 6050 1100 50  0001 C CNN
	1    6050 1100
	0    1    1    0   
$EndComp
Text GLabel 6200 1250 3    50   Input ~ 0
A0
$Comp
L Device:Crystal_GND24_Small Y1
U 1 1
P 3500 2250
F 0 "Y1" V 3454 2394 50  0000 L CNN
F 1 "16MHz" V 3450 1400 50  0000 L CNN
F 2 "Crystal:Crystal_SMD_3225-4Pin_3.2x2.5mm" H 3500 2250 50  0001 C CNN
F 3 "~" H 3500 2250 50  0001 C CNN
F 4 "C13738" H 3500 2250 50  0001 C CNN "LCSC"
	1    3500 2250
	0    1    1    0   
$EndComp
Wire Wire Line
	3500 2150 3570 2150
Wire Wire Line
	3570 2150 3570 2160
Connection ~ 3570 2160
Wire Wire Line
	3500 2350 3500 2360
Wire Wire Line
	3500 2360 3570 2360
Connection ~ 3570 2360
$Comp
L power:GND #PWR0133
U 1 1
P 3400 2250
F 0 "#PWR0133" H 3400 2000 50  0001 C CNN
F 1 "GND" H 3405 2077 50  0000 C CNN
F 2 "" H 3400 2250 50  0001 C CNN
F 3 "" H 3400 2250 50  0001 C CNN
	1    3400 2250
	0    1    1    0   
$EndComp
$Comp
L power:GND #PWR0134
U 1 1
P 3600 2250
F 0 "#PWR0134" H 3600 2000 50  0001 C CNN
F 1 "GND" H 3605 2077 50  0000 C CNN
F 2 "" H 3600 2250 50  0001 C CNN
F 3 "" H 3600 2250 50  0001 C CNN
	1    3600 2250
	0    -1   -1   0   
$EndComp
$Comp
L Switch:SW_SPDT SW1
U 1 1
P 9200 4400
F 0 "SW1" H 9200 4685 50  0000 C CNN
F 1 "SW_SPDT" H 9200 4594 50  0000 C CNN
F 2 "LongboardRemote:DM1-135C-1" H 9200 4400 50  0001 C CNN
F 3 "~" H 9200 4400 50  0001 C CNN
F 4 "C466015" H 9200 4400 50  0001 C CNN "LCSC"
	1    9200 4400
	1    0    0    -1  
$EndComp
$Comp
L power:GND #PWR0125
U 1 1
P 9000 4400
F 0 "#PWR0125" H 9000 4150 50  0001 C CNN
F 1 "GND" H 9000 4250 50  0000 C CNN
F 2 "" H 9000 4400 50  0001 C CNN
F 3 "" H 9000 4400 50  0001 C CNN
	1    9000 4400
	0    1    1    0   
$EndComp
Text GLabel 9400 4500 2    50   Input ~ 0
latch
Text GLabel 9650 4300 2    50   Input ~ 0
SW
$Comp
L Device:R_Small R8
U 1 1
P 9500 4100
F 0 "R8" V 9640 4090 50  0000 C CNN
F 1 "10K" V 9570 4095 50  0000 C CNN
F 2 "Resistor_SMD:R_0603_1608Metric" H 9500 4100 50  0001 C CNN
F 3 "https://datasheet.lcsc.com/szlcsc/Uniroyal-Elec-0603WAF1002T5E_C25804.pdf" H 9500 4100 50  0001 C CNN
F 4 "C25804" H 9500 4100 50  0001 C CNN "LCSC"
	1    9500 4100
	1    0    0    -1  
$EndComp
Wire Wire Line
	9400 4300 9500 4300
Connection ~ 9500 4300
Wire Wire Line
	9500 4300 9650 4300
Wire Wire Line
	9500 4200 9500 4300
$Comp
L power:+5V #PWR0126
U 1 1
P 9500 4000
F 0 "#PWR0126" H 9500 3850 50  0001 C CNN
F 1 "+5V" H 9515 4173 50  0000 C CNN
F 2 "" H 9500 4000 50  0001 C CNN
F 3 "" H 9500 4000 50  0001 C CNN
	1    9500 4000
	1    0    0    -1  
$EndComp
$Comp
L Amplifier_Operational:MCP6002-xSN U5
U 1 1
P 7500 4200
F 0 "U5" V 7546 3970 50  0000 R CNN
F 1 "MCP6002-xSN" V 7455 3970 50  0000 R CNN
F 2 "Package_SO:SOIC-8_3.9x4.9mm_P1.27mm" H 7500 4200 50  0001 C CNN
F 3 "http://ww1.microchip.com/downloads/en/DeviceDoc/21733j.pdf" H 7500 4200 50  0001 C CNN
F 4 "C7377" H 7500 4200 50  0001 C CNN "LCSC"
	1    7500 4200
	0    -1   -1   0   
$EndComp
Wire Wire Line
	7500 3900 7800 3900
Wire Wire Line
	7800 3900 7800 4500
Wire Wire Line
	7800 4500 7600 4500
Wire Wire Line
	7500 3900 7500 3800
Connection ~ 7500 3900
Wire Wire Line
	7400 4500 7400 4750
Connection ~ 7400 4750
Wire Wire Line
	7400 4750 7600 4750
$Comp
L Amplifier_Operational:MCP6002-xSN U5
U 3 1
P 6900 4150
F 0 "U5" H 6858 4196 50  0000 L CNN
F 1 "MCP6002-xSN" H 6858 4105 50  0000 L CNN
F 2 "Package_SO:SOIC-8_3.9x4.9mm_P1.27mm" H 6900 4150 50  0001 C CNN
F 3 "http://ww1.microchip.com/downloads/en/DeviceDoc/21733j.pdf" H 6900 4150 50  0001 C CNN
F 4 "C7377" H 6900 4150 50  0001 C CNN "LCSC"
	3    6900 4150
	1    0    0    -1  
$EndComp
$Comp
L power:+5V #PWR0135
U 1 1
P 6800 3850
F 0 "#PWR0135" H 6800 3700 50  0001 C CNN
F 1 "+5V" H 6815 4023 50  0000 C CNN
F 2 "" H 6800 3850 50  0001 C CNN
F 3 "" H 6800 3850 50  0001 C CNN
	1    6800 3850
	1    0    0    -1  
$EndComp
$Comp
L power:GND #PWR0136
U 1 1
P 6800 4450
F 0 "#PWR0136" H 6800 4200 50  0001 C CNN
F 1 "GND" H 6800 4300 50  0000 C CNN
F 2 "" H 6800 4450 50  0001 C CNN
F 3 "" H 6800 4450 50  0001 C CNN
	1    6800 4450
	1    0    0    -1  
$EndComp
$EndSCHEMATC
